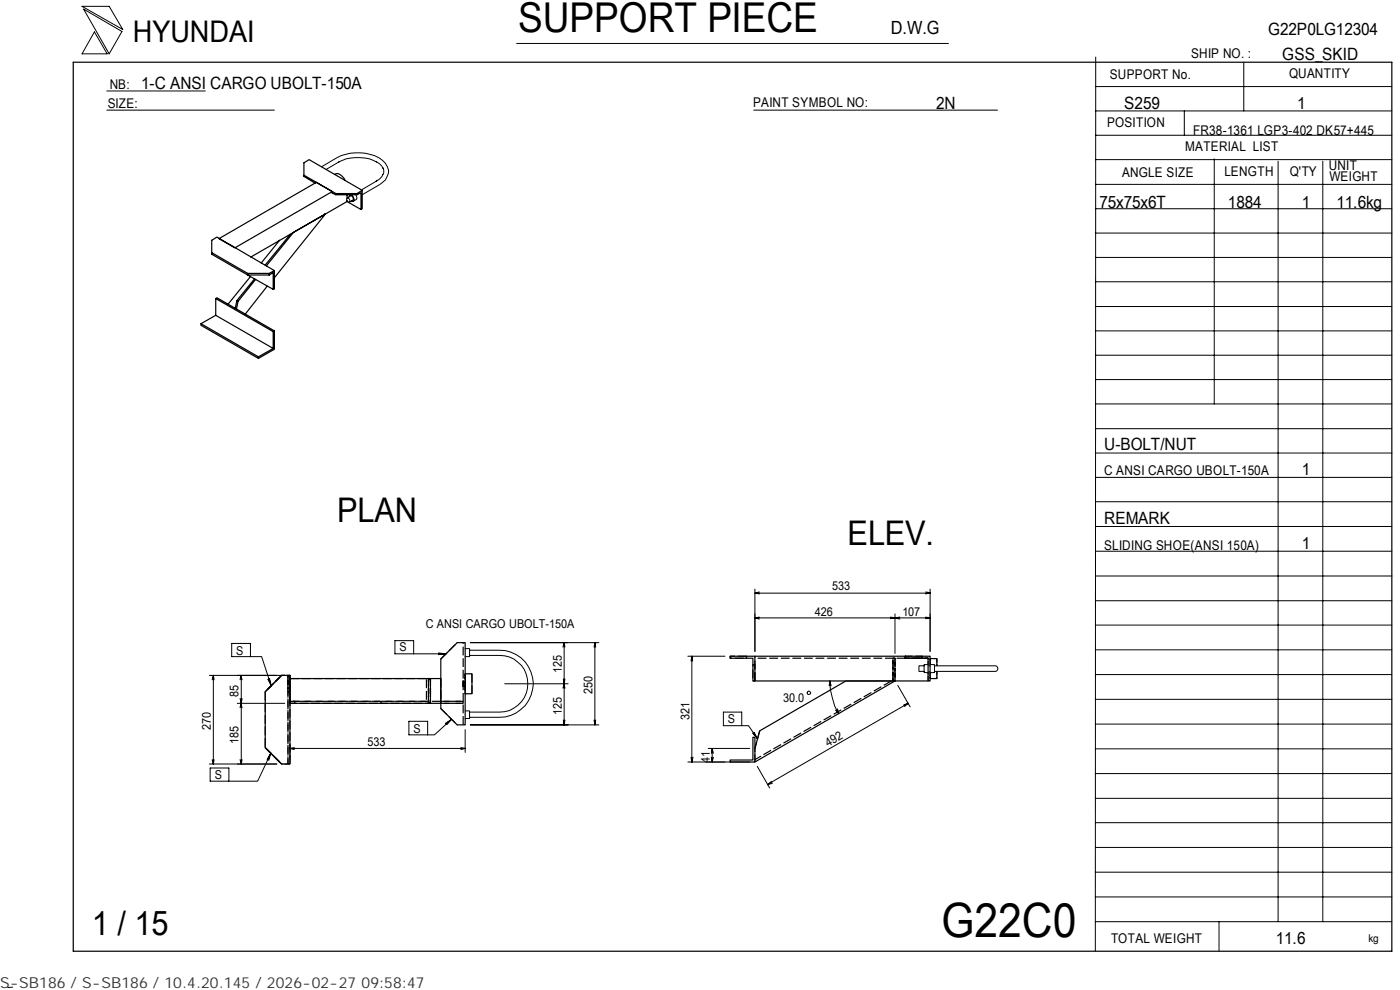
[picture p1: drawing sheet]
<svg xmlns="http://www.w3.org/2000/svg" width="297mm" height="210mm" viewBox="0 0 297 210" stroke-linecap="round" stroke-linejoin="round" font-family="sans-serif">
<g fill="none" stroke="#000" stroke-width=".21">
<path d="M17.4 1.3h5.8l2.8 5zM17.7 1.9l8.2 4.8-2.7 4.7zM20 6.8l2.7 4.6h-5.3zM22.7 19.3h20.9M109.6 9.2h91.6M232.5 18.4h62.8M232.5 12.1l-.1 189.7M263.9 13.2v10.3M22.7 23.4h35.5M68.2 35.4a12.1 12.1 0 0 1 7.2-3 7.4 7.4 0 0 1 6.4 2.2 2.66 2.66 0 0 1-.6 4.1l-4.4 2.6M71.8 34.4a9 9 0 0 1 8.1 0M72 34.3l-2.9 1.7"/>
<path d="M79.8 34.3l1.2 .9 .2 .5M80 38.3l-3.3 2M81.2 35.5a2.28 2.28 0 0 1-1.4 2.9M159.9 23.4h51.7M232.5 39.1h62.8M232.5 33.9h62.8M232.5 28.7h62.8M232.5 23.5h62.8M251.3 23.5v5.2M257.6 33.7v52M271.2 34.2v161.3M280.6 34.2v161.3"/>
<path d="M73.5 42.1l.2-.1a.53 .53 0 0 1 .5 .3 .53 .53 0 0 1-.2 .6l-.1-.1a.59 .59 0 0 1-.4-.7zM73.7 42l.7-.4a.56 .56 0 0 1 .5 .8l-.7 .4M74.2 41.3v.1M74.3 41.3l-.3 .4M74.5 41.3l.5 .5a.56 .56 0 0 1-.2 .9l-.2-.1M75.5 41.3l.1 .2a.6 .6 0 0 1 0 .8l-.6 .4M232.5 59.8h62.8M232.5 54.6h62.8M232.5 49.4h62.8M232.5 44.3h62.8M232.5 75.3h62.8M232.5 70.2h62.8"/>
<path d="M232.5 65h62.8M232.5 96.1h62.8M232.5 90.9h62.8M232.5 85.7h62.8M232.5 80.5h62.8M232.5 101.3h62.8M232.5 116.9h62.8M232.5 111.7h62.8M232.5 106.4h62.8M49.2 136.5h3.9v2.8h-3.9zM53.1 139.3h2.4l2 6.1M93.1 138.5l1.5 .2-1.5 .1z"/>
<path d="M93.6 138.6v.2M94.6 138.7h-10.8v-2.8h4v2.8M98.7 137.6h.9v1.7h-.9M99.6 137.9h6.4a7.1 7.1 0 0 1 7.2 7.1 7.1 7.1 0 0 1-7.2 7.1h-6.4M99.6 139h6.4a6 6 0 0 1 6 6 6 6 0 0 1-6 6h-6.4M119.7 136.3l-.3 .9M119.7 136.3l.2 .9M119.7 136.3v17.4M126.2 136.3l-.2 .9M126.2 136.3l.2 .9M126.2 136.3v17.4M127 136.3h-27.2"/>
<path d="M145.9 139.2h7.9M146.8 139.2l-.2 1M146.8 139.2l.1 1M146.8 139.2v22.4M160.2 125v13.2M160.2 125.8l.9 .2M160.2 125.8h37.1M160.2 131.1l.9 .2M161.1 125.6l-.9 .2M161.1 130.9l-.9 .2M188.9 130.9l1 .2M189.9 131.1l1 .2"/>
<path d="M189.9 130.2v8.4M189.9 131.1l-1 .1M190.9 130.9l-1 .2M196.4 130.9l.9 .2M196.4 125.6l.9 .1-.9 .3M197.3 131.1h-37.1M197.3 125v13.2M197.3 131.1l-.9 .1M232.5 137.8h62.8M232.5 132.6h62.8M232.5 122.2h62.8M232.5 127.4h62.8"/>
<path d="M44.4 143.2h16M45.3 143.2l-.3 1M45.3 143.2l.1 1M45.3 143.2v18.8M50.3 149.2h10.1M50.9 150.1l.2-.9 .3 .9M50.9 144.2l.2-1 .3 1M50.9 148.2l.3 1 .2-1M51.2 143.2v18.8M56.9 144.1l.3-.1 .3 1.4zM57.3 144.4l-.2 .1M57.5 159.8l-2.8 5.9h-6.1"/>
<path d="M57.5 159.8l-.5 1.4-.3-.2zM61.5 158.7h37.2M61.5 158.7l.9 .3M61.5 157.9v3.1M62.4 158.6l-.9 .1M86.7 153h4v2.9h-4zM94.5 153.4l1.3-.8-1 1.1zM95 153.2l.1 .1M95.8 152.6l-3.6 3.3h-1.5M97.8 158.6l.9 .1M98.7 150.8h.9v1.6h-.9M98.7 154.8v4.8"/>
<path d="M98.7 158.7l-.9 .3M99.8 153.7h27.2M107.1 145h13.4M119.5 144l.2 1M119.5 152.7l.2 1M119.7 145l-.3 1M119.7 145l.2 1M119.9 144l-.2 1M119.9 152.7l-.2 1M126 152.7l.2 1M126.4 152.7l-.2 1M150.2 158.7h8.9"/>
<path d="M151.1 158.7l-.2 1.1M151.1 158.7l.2 1.1M151.1 158.7v2.9M153.5 151h3.9v2.9h-3.9zM157.4 153.9h1.4l1.9 2.7M159.7 155.5l.3-.1 .7 1.2zM160.2 155.8l-.2 .1M171.3 146.7l.3-.2 .4 .5-.2 .2h-.5zM176.1 144.4a15.2 15.2 0 0 0 1.8 7M176.1 144.4l-.2 1M176.1 144.4l.2 1M177.3 150.6l.6 .8"/>
<path d="M177.7 150.4l.2 1M190.5 145.4l2.6 4.5M192.7 149.2l-1 .3M192.7 149.2l-.8 .6M192.7 149.2l-29.8 17.2M196.1 141.2h-1.1v1.2h1.1M196.9 141h-.8v1.7h.8M197.3 141h1v1.7h-1M198.3 141.2h12.9a.6 .6 0 0 1 .5 .6 .6 .6 0 0 1-.5 .6h-12.9M232.5 158.8h62.8M232.5 153.6h62.8M232.5 148.3h62.8"/>
<path d="M232.5 143.1h62.8M44.4 162h14.3M44.6 162.9h4v2.8h-4zM45 161.1l.3 .9M45.4 161.1l-.1 .9M50.9 161.1l.3 .9M51.4 161.1l-.2 .9M56.9 160.7l.2 .1M146.6 160.6l.2 1M147 160.6l-.2 1M150.9 160.6l.2 1M151.3 160.6l-.2 1"/>
<path d="M159.1 161.6h-13.2M160.7 162.5l2.6 4.6M163.6 165.8l-.7 .6 1-.3M232.5 179.7h62.8M232.5 174.5h62.8M232.5 169.3h62.8M232.5 164.1h62.8M232.5 195.5h62.8M232.5 190.2h62.8M232.5 185h62.8M258.6 195.5v6.3M2.7 209.4l-1 .1"/>
</g>
<g fill="none" stroke="#000" stroke-width=".25">
<path d="M15.5 13.2h279.8v188.6h-279.8zM64.5 37.2l6.8 3.9M66.8 38.9l-2.3-1.5v-2.9l1.1-.6 11.2 6.5v3.9l-.2 .1-3-1.7M71 37a1.68 1.68 0 0 1 2.2 1.3M44.9 53.6l7.6 4.4M52.5 58h4.6v.3h-4.6zM53.1 58.7l-4.7 5.8M54 59.2l-3.7 4.5M54.2 59.3l-3.7 4.6M56.5 56.4l5.8-7.1 6.8-3.9-10.9 13.5M57.1 58l1.1-.6-12.2-7.1-1.1 .7v2.9l13.1 7.5v-3.6l-.9 .5M58.2 57.4v3.9l-.2 .1"/>
<path d="M59.3 51l-3.9 4.8M61.6 49.7l-5.3 6.5M69.1 45.4l-.3 .1M70.5 40.6l-20.7 12-3.4-2 20.7-11.9 3.4 1.9v.4l.8 .3M71.3 41.1h4.4v.2h-4.4zM73.6 42.5v.2l-20.4 11.8M73.6 41.3v.7M75.7 41.3l.9-.4v3.5M76.8 40.4l-1.1 .7M42.6 68.7v.3l12.2 7 3.4-1.9v-3.9M45.8 63.3l12.2 7 .2-.1-12.2-7-.2 .1v3.6M49.9 65.4l.4-1.7 .2 .2-.3 1.6"/>
<path d="M54.8 75.7v.3M56.7 60.7l-4.7 5.9M58 70.3v3.6l-12.2-7-3.2 1.8 12.2 7 3.2-1.8M97 136.3h1.7v17.4h-1.7l-3.5-3.4v-10.5zM154.9 139.2h3.5v.4h-3.5zM158.4 139.2h1.8v5.2h-.5v-4.8h-1.3M160.2 139.2h31.9M192.1 139.2h3.5v.4h-3.5zM195.6 139.2h1.7v5.2h-.4v-4.8h-1.3M197.3 139.7h1.5v1.5M59.7 143.2h1.8v18.8h-1.8l-3.4-3.4v-11.9zM93.5 143.9h-32v5.3h32"/>
<path d="M98.7 142.9h1.4v4.2h-1.4M160.2 158.7l1-3.7 18.3-10.6h10.4l-29.7 17.2M160.2 144.4h36.7M198.8 142.4v1.5h-1.5M154.9 161.2h4.8v-4.8h.5v5.2h-5.3z"/>
</g>
<g fill="none" stroke="#000" stroke-width=".25" stroke-dasharray="1.9 .6" stroke-linecap="butt">
<path d="M93.5 139.8l3.5-3.5M158.4 139.2h-3.5v.4h3.5v-.4M189.9 139.6v4.8M192.1 139.6h-31.9M192.1 139.6v-.4v.4h4.8h-4.8M195.6 139.6v-.4h-3.5v.4h3.5M56.3 146.7v11.9M56.3 158.6l3.4 3.4M59.7 143.2l-3.4 3.5 3.4-3.5M59.7 143.2l-3.4 3.5M61.1 143.2v18.8M61.5 148.7v.5h19.3"/>
<path d="M61.5 146.7v-3.5h-.4v3.5h.4M80.8 148.7v.5h10.5v-5.3h-.8v4.8M90.5 148.7h-28M90.5 143.9h-29v4.8h1M90.9 143.9h.4v5.3h-.4v-5.3M90.9 149.2h.4v-5.3h-.4v5.3M93.5 148.7h-32M93.5 149.2h4.8v-.5h-4.8M93.5 143.9v4.8M93.5 148.7h4.8v.5h-4.8v-.5M93.5 150.3l3.5 3.4M98.3 153.7v-17.4"/>
<path d="M98.7 145.5l-.4 .1v-1.3h.4v1.2M98.7 142.9v4.2v-4.2M100.1 142.9v4.2M160.2 144.4v-3.4h-.5v3.4h.5M160.2 144.4v-5.2M161.2 155l-1 3.7M189.1 144.4l-28.9 16.7M189.4 144.4v-4.8h.5v4.8v-4.8h-.5v4.8h.5M189.4 144.4v-4.8M59.7 162l-3.4-3.4 3.4 3.4M61.5 162v-18.8h-.4v18.8h.4"/>
</g>
<path d="M61.5 148.7h1v.5h-1v-.5M98.7 145.3v.2h-.4v-1h.4v.8M160.2 161.6v-2.9" fill="none" stroke="#000" stroke-width=".25" stroke-dasharray="1.6 .5" stroke-linecap="butt"/>
<path d="M196.9 144.4v-1.7" fill="none" stroke="#000" stroke-width=".25" stroke-dasharray="1 .3" stroke-linecap="butt"/>
<path d="M198.8 139.7v1.5M59.7 143.2h1.4M196.9 141v-1.4M198.8 142.4v1.5M61.1 162h-1.4" fill="none" stroke="#000" stroke-width=".25" stroke-dasharray=".8 .3" stroke-linecap="butt"/>
<path d="M197.3 139.7v1.3M98.3 145.6v-1.3M98.7 144.3v1.3M197.3 143.9v-1.2M197.3 141v-1.3M197.3 142.7v1.2" fill="none" stroke="#000" stroke-width=".25" stroke-dasharray=".7 .3" stroke-linecap="butt"/>
<path d="M192.1 139.2v.4M197.3 142.5h-.4M197.3 141.2h-.4" fill="none" stroke="#000" stroke-width=".25" stroke-dasharray=".3 .1" stroke-linecap="butt"/>
<path d="M98.3 145.5v-1M98.7 144.5v1" fill="none" stroke="#000" stroke-width=".25" stroke-dasharray=".6 .2" stroke-linecap="butt"/>
<text font-size="10" x="199.7" y="198.6">G22C0</text>
<text font-size="8.7" x="109.9" y="6.9">SUPPORT PIECE</text>
<g font-size="7.2">
<text x="71.5" y="110.7">PLAN</text>
<text x="179.8" y="115.7">ELEV.</text>
<text x="19.5" y="198.3">1 / 15</text>
</g>
<text font-size="6.3" x="28.2" y="8.9">HYUNDAI</text>
<text font-size="3.9" x="189" y="7.3">D.W.G</text>
<g font-size="3.6">
<text x="269.1" y="7.5">G22P0LG12304</text>
<text x="272" y="12.7">GSS_SKID</text>
<text x="30" y="19">1-C ANSI CARGO UBOLT-150A</text>
<text x="198.6" y="23.1">2N</text>
<text x="238.5" y="23.1">S259</text>
<text x="275.2" y="23.1">1</text>
<text x="233.3" y="44.1">75x75x6T</text>
<text x="260.5" y="44.1">1884</text>
<text x="276.2" y="44.1">1</text>
<text x="283.5" y="44.1">11.6kg</text>
<text x="234.3" y="95.4">U-BOLT/NUT</text>
<text x="276.2" y="100.7">1</text>
<text x="234.3" y="111.2">REMARK</text>
<text x="276.2" y="116.4">1</text>
<text x="270.7" y="200.2">11.6</text>
</g>
<text font-size="3.2" fill="#323232" x="0" y="209.6">S-SB186 / S-SB186 / 10.4.20.145 / 2026-02-27 09:58:47</text>
<g font-size="2.8">
<text x="235.5" y="16.7">SUPPORT No.</text>
<text x="252.7" y="12.3">SHIP NO. :</text>
<text x="273.5" y="16.5">QUANTITY</text>
<text x="22.9" y="22.9">SIZE:</text>
<text x="23.3" y="18.8">NB:</text>
<text x="159.8" y="22.6">PAINT SYMBOL NO:</text>
<text x="234.9" y="27">POSITION</text>
<text x="253.2" y="28.5">FR38-1361 LGP3-402 DK57+445</text>
<text x="251.5" y="32">MATERIAL LIST</text>
<text x="238.1" y="37.5">ANGLE SIZE</text>
<text x="259.8" y="37.4">LENGTH</text>
<text x="273.6" y="37.4">Q'TY</text>
<text x="281.9" y="36.1">UNIT</text>
<text x="282" y="38.4">WEIGHT</text>
<text x="234.3" y="100.8">C ANSI CARGO UBOLT-150A</text>
<text x="234.3" y="116.6">SLIDING SHOE(ANSI 150A)</text>
<text x="235.7" y="200">TOTAL WEIGHT</text>
</g>
<g font-size="2.6">
<text x="176.5" y="125.2">533</text>
<text x="172.9" y="130.6">426</text>
<text x="191.4" y="130.6">107</text>
<text x="90.3" y="133.3">C ANSI CARGO UBOLT-150A</text>
<text x="50.1" y="138.9">S</text>
<text x="84.8" y="138.2">S</text>
<text x="119.2" y="142.8" transform="rotate(-90 119.2 142.8)">125</text>
<text x="50.6" y="147.7" transform="rotate(-90 50.6 147.7)">85</text>
<text x="125.7" y="147.2" transform="rotate(-90 125.7 147.2)">250</text>
<text x="166.1" y="148.8">30.0</text>
<text x="44.7" y="154.9" transform="rotate(-90 44.7 154.9)">270</text>
<text x="87.7" y="155.4">S</text>
<text x="119.2" y="151.6" transform="rotate(-90 119.2 151.6)">125</text>
<text x="146.3" y="152.7" transform="rotate(-90 146.3 152.7)">321</text>
<text x="154.4" y="153.4">S</text>
<text x="50.6" y="157.8" transform="rotate(-90 50.6 157.8)">185</text>
<text x="78" y="158.2">533</text>
<text x="150.6" y="161.8" transform="rotate(-90 150.6 161.8)">41</text>
<text x="175.7" y="158.5" transform="rotate(-30 175.7 158.5)">492</text>
<text x="45.6" y="165.3">S</text>
</g>
<text font-size="2.3" x="290.3" y="199.9">kg</text>
</svg>
